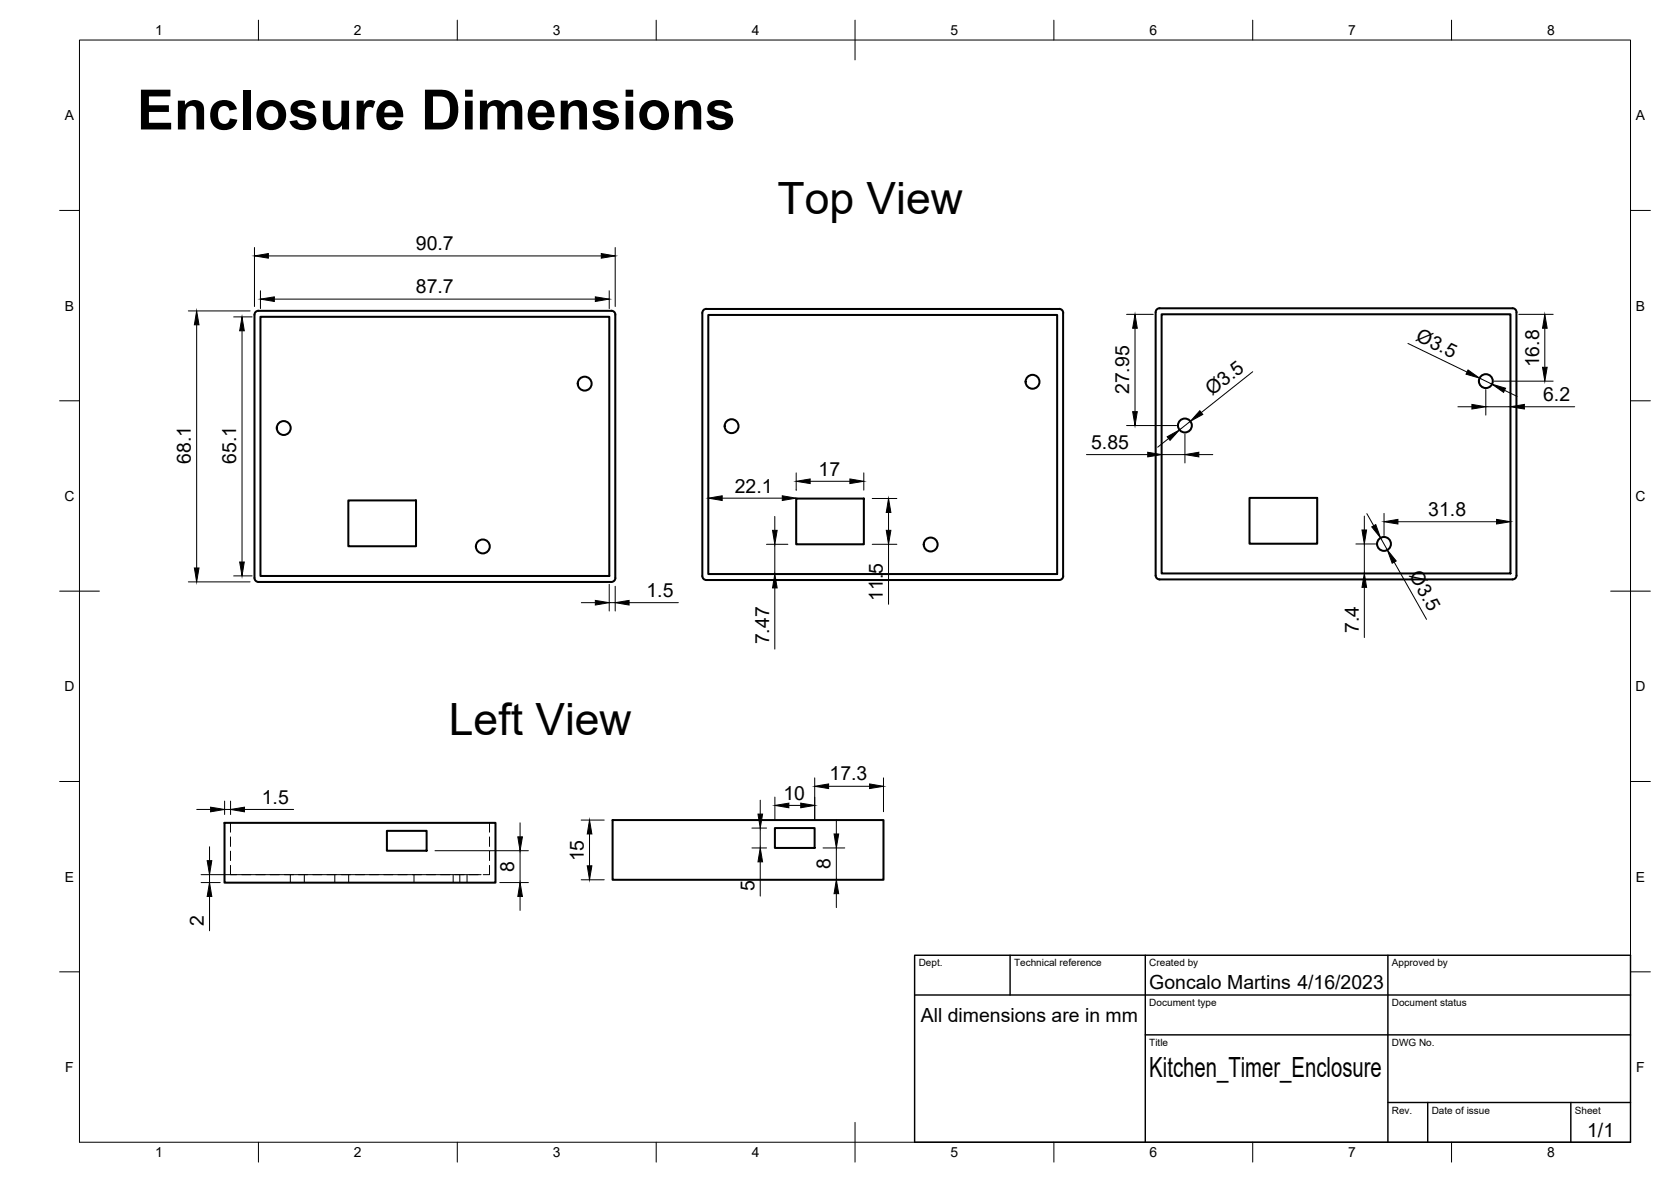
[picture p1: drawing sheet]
<svg xmlns="http://www.w3.org/2000/svg" width="420mm" height="297mm" viewBox="0 0 420 297" stroke-linecap="round" stroke-linejoin="round" font-family="sans-serif">
<!-- layer: Visible -->
<g fill="none" stroke="#000" stroke-width=".51">
<path d="M65 78.1h88.7M65 78.1a1.01 1.01 0 0 0-1 1v66.1a1.01 1.01 0 0 0 1 1h88.7a1.01 1.01 0 0 0 1-1v-66.1a.97 .97 0 0 0-1-1M65.5 79.6h87.7v65.1h-87.7zM176.9 77.9l.7-.3h88.7a.97 .97 0 0 1 1 1v66.2a1.01 1.01 0 0 1-1 1h-88.7a1.01 1.01 0 0 1-1-1v-66.2zM178.1 79.1h87.7v65.2h-87.7zM291.6 77.5h88.7M291.6 77.5a1.01 1.01 0 0 0-1 1v66.1M292.1 79h87.7v65.1h-87.7zM380.3 77.5a1.01 1.01 0 0 1 1 1v66.1M87.6 125.8h17v11.5h-17zM200.2 125.3h17v11.5h-17zM314.2 125.1h17v11.5h-17z"/>
<path d="M290.6 144.6a1.01 1.01 0 0 0 1 1M381.3 144.6a1.01 1.01 0 0 1-1 1h-88.7M56.5 206.8h68.1v15h-68.1zM97.3 208.8h10v5h-10zM154 206.1h68.1v15h-68.1zM194.8 208.1h10v5h-10z"/>
<circle cx="147" cy="96.4" r="1.75"/>
<circle cx="259.6" cy="95.9" r="1.75"/>
<circle cx="373.6" cy="95.8" r="1.75"/>
<circle cx="71.3" cy="107.6" r="1.75"/>
<circle cx="183.9" cy="107.1" r="1.75"/>
<circle cx="297.9" cy="106.9" r="1.75"/>
<circle cx="121.4" cy="137.3" r="1.75"/>
<circle cx="234" cy="136.8" r="1.75"/>
<circle cx="348" cy="136.7" r="1.75"/>
</g>
<!-- layer: Hidden -->
<g fill="none" stroke="#000" stroke-width=".25">
<path d="M58 217.5v2.3h1.5M58 206.8v2.3M58 210.3v2.4M58 213.9v2.4M60.7 219.8h2.4M64.3 219.8h2.4M67.9 219.8h2.4M71.5 219.8h2.4M73 219.8v2M75 219.8h2.4M76.5 219.8v2M78.6 219.8h2.4"/>
<path d="M82.2 219.8h2.4M84.2 219.8v2M85.7 219.8h2.4M87.7 219.8v2M89.3 219.8h2.4M92.9 219.8h2.4M96.5 219.8h2.3M100.1 219.8h2.3M103.6 219.8h2.4M104.1 219.8v2M107.2 219.8h2.4M110.8 219.8h2.4"/>
<path d="M113.9 219.8v2M114.3 219.8h2.4M115.6 219.8v2M117.4 219.8v2M117.9 219.8h2.4M123.1 217.5v2.3h-1.6M123.1 206.8v2.3M123.1 210.3v2.4M123.1 213.9v2.4"/>
</g>
<!-- layer: BORDER -->
<g fill="none" stroke="#000" stroke-width=".25">
<path d="M20 10.1h390v276.9h-390zM65 5.1v5M115 5.1v5M165 5.1v5M215 5.1v10M265 5.1v5M315 5.1v5M365 5.1v5M15 52.9h5M410 52.9h5M15 100.7h5M410 100.7h5"/>
<path d="M15 148.6h10M405 148.6h10M15 196.4h5M410 196.4h5M15 244.2h5M410 244.2h5M65 287v5M115 287v5M165 287v5M215 282.1v9.9M265 287v5M315 287v5"/>
<path d="M365 287v5"/>
</g>
<!-- layer: TITLEBLOCK -->
<path d="M230 240.1h180v46.9h-180zM230 250h180M254 240.1v9.9M288 240.1v46.9M349 240.1v46.9M288 260.1h122M349 277.1h61M359 277.1v9.9M395 277.1v9.9" fill="none" stroke="#000" stroke-width=".36"/>
<!-- layer: FD_Dimensions -->
<g fill="none" stroke="#000" stroke-width=".25">
<path d="M47.3 78.1h15.6M58.8 79.6h4.6M64 62.2v14.8M65.5 73.1v4.4M67.5 64.3h83.7M69 75.2h80.7M153.2 73.1v4.4M154.7 62.2v14.8M283.3 79h6.7M381.9 79h8.6M49.4 81.6v61.1M60.9 83.1v58.1"/>
<path d="M285.4 82.5v20.9M315 93.4l-13 10.3M354 86.3l14.9 7.2M372 95l3.2 1.5M373.6 97.9v6.4M375.7 95.8h14.8M378.3 98.1l3.2 1.5M388.4 82.5v9.8M200.2 118.8v4.4M217.2 118.8v4.4M273.2 114.2h15.4M283.3 106.9h12.5"/>
<path d="M292.1 114.2h5.8M293.8 110.2l-2.7 2.2M297.9 109v7.3M299.3 105.9l-2.7 2.1M301.4 114.2h3.5M366.6 102.2h3.5M373.6 102.2h6.2M383.3 102.2h12.6M181.6 125.2h15.1M192.7 136.8h5.4M194.8 129.8v3.5M194.8 136.8v7.5"/>
<path d="M203.7 121h10M219.3 125.3h6.2M219.3 136.8h6.2M223.4 128.8v4.5M223.4 136.8v15.1M340.9 136.7h5M343 129.7v3.5M343 136.7v7.4M343.7 129.1l1.7 3M347.1 135.2l1.7 3M348 129v5.6M351.5 131.1h24.8"/>
<path d="M47.3 146.2h15.6M58.8 144.7h4.6M146.2 151.5h3.5M153.2 146.8v6.8M153.2 151.5h1.5M154.7 147.3v6.3M158.2 151.5h12.4M194.8 147.8v15.3M343 147.6v12.6M350.6 141.3l8.1 14.3M204.9 195.5v10.5M208.3 197.6h10.4"/>
<path d="M222.1 195.5v8.5M49.5 203.4h3.5M50.6 219.8h70.4M52.7 212.8v3.5M52.7 219.8v2M56.5 201.3v3.4M56.5 203.4h1.5M58 201.3v3.4M61.5 203.4h12.3M109.4 213.8h23.5M130.8 206.8v3.5M130.8 213.8v8"/>
<path d="M146.1 206.1h5.8M148.2 209.6v8M189.1 208.1h3.6M189.1 213.1h3.6M191.2 201.1v3.5M191.2 208.1v5M191.2 216.6v8.6M194.8 200.3v5.7M198.4 202.4h2.9M206.9 213.1h5.5M210.3 206.1v3.5M210.3 213.1v8"/>
<path d="M50.6 221.8h4.8M52.7 225.3v8.6M125.7 221.8h7.2M130.8 225.3v3.5M146.1 221.1h5.8M210.3 224.6v3.5"/>
</g>
<g fill="#000" stroke="#000" stroke-width=".25">
<path d="M64 64.3l3.5-.6v1.2zM65.5 75.2l3.5-.6v1.2zM149.7 74.6l3.5 .6-3.5 .6zM151.2 63.7l3.5 .6-3.5 .6zM49.4 78.1l.6 3.5h-1.1zM60.9 79.6l.5 3.5h-1.1zM285.4 79l.6 3.5h-1.2zM369.1 93l2.9 2-3.4-1zM375.2 96.5l3.4 1.1-.5 1zM387.9 92.3h1.1l-.6 3.5zM388.4 79l.6 3.5h-1.1zM284.8 103.4h1.2l-.6 3.5z"/>
<path d="M288.6 113.7l3.5 .5-3.5 .6zM293.5 109.8l3.1-1.8-2.4 2.7zM297.9 114.2l3.5-.5v1.1zM301.7 103.2l.7 .9-3.1 1.8zM370.1 101.6l3.5 .6-3.5 .6zM379.8 102.2l3.5-.6v1.2zM178.1 125.2l3.5-.6v1.2zM194.2 133.3h1.2l-.6 3.5zM196.7 124.6l3.5 .6-3.5 .6zM200.2 121l3.5-.6v1.1zM213.7 120.4l3.5 .6-3.5 .5zM223.4 125.3l.6 3.5h-1.2z"/>
<path d="M222.8 133.3h1.2l-.6 3.5zM342.5 133.2h1.1l-.6 3.5zM344.9 132.4l1-.6 1.2 3.4zM348 131.1l3.5-.6v1.2zM376.3 130.5l3.5 .6-3.5 .6zM48.9 142.7h1.1l-.6 3.5zM60.3 141.2h1.1l-.5 3.5zM149.7 150.9l3.5 .6-3.5 .5zM154.7 151.5l3.5-.6v1.1zM194.8 144.3l.6 3.5h-1.2zM343 144.1l.6 3.5h-1.1zM348.8 138.2l2.3 2.8-1 .5z"/>
<path d="M204.9 197.6l3.4-.6v1.2zM218.7 197l3.4 .6-3.4 .6zM52.1 216.3h1.2l-.6 3.5zM53 202.8l3.5 .6-3.5 .6zM58 203.4l3.5-.6v1.2zM130.2 210.3h1.2l-.6 3.5zM148.2 206.1l.6 3.5h-1.1zM147.7 217.6h1.1l-.6 3.5zM190.6 204.6h1.1l-.5 3.5zM191.2 213.1l.5 3.5h-1.1zM194.8 202.4l3.6-.6v1.2zM201.3 201.8l3.6 .6-3.6 .6z"/>
<path d="M209.7 209.6h1.2l-.6 3.5zM52.7 221.8l.6 3.5h-1.2zM130.8 221.8l.6 3.5h-1.2zM210.3 221.1l.6 3.5h-1.2z"/>
</g>
<text font-size="14" x="34.4" y="32.5">Enclosure Dimensions</text>
<g font-size="11.2">
<text x="195.5" y="53.9">Top View</text>
<text x="112.9" y="184.8">Left View</text>
</g>
<text font-size="7" x="289" y="270.6">Kitchen_Timer_Enclosure</text>
<g font-size="4.9">
<text x="104.6" y="62.9">90.7</text>
<text x="104.6" y="73.7">87.7</text>
<text x="355.8" y="85.4" transform="rotate(26 355.8 85.4)">Ø3.5</text>
<text x="387" y="92.3" transform="rotate(-90 387 92.3)">16.8</text>
<text x="283.9" y="99.1" transform="rotate(-90 283.9 99.1)">27.95</text>
<text x="304.8" y="99.6" transform="rotate(-38 304.8 99.6)">Ø3.5</text>
<text x="388" y="100.8">6.2</text>
<text x="274.4" y="112.8">5.85</text>
<text x="48" y="116.6" transform="rotate(-90 48 116.6)">68.1</text>
<text x="59.4" y="116.6" transform="rotate(-90 59.4 116.6)">65.1</text>
<text x="205.8" y="119.6">17</text>
<text x="184.8" y="123.8">22.1</text>
<text x="359.1" y="129.7">31.8</text>
<text x="162.6" y="150">1.5</text>
<text x="354.2" y="144.6" transform="rotate(60 354.2 144.6)">Ø3.5</text>
<text x="222" y="151" transform="rotate(-90 222 151)">11.5</text>
<text x="193.4" y="161.9" transform="rotate(-90 193.4 161.9)">7.47</text>
<text x="341.7" y="159.1" transform="rotate(-90 341.7 159.1)">7.4</text>
<text x="208.6" y="196.1">17.3</text>
<text x="65.8" y="202">1.5</text>
<text x="197" y="200.9">10</text>
<text x="129.3" y="219.1" transform="rotate(-90 129.3 219.1)">8</text>
<text x="146.8" y="216.5" transform="rotate(-90 146.8 216.5)">15</text>
<text x="208.8" y="218.4" transform="rotate(-90 208.8 218.4)">8</text>
<text x="189.7" y="224" transform="rotate(-90 189.7 224)">5</text>
<text x="51.3" y="232.6" transform="rotate(-90 51.3 232.6)">2</text>
<text x="289" y="248.5">Goncalo Martins 4/16/2023</text>
<text x="231.5" y="256.8">All dimensions are in mm</text>
<text x="399.1" y="285.7">1/1</text>
</g>
<g font-size="3.5">
<text x="39" y="8.8">1</text>
<text x="89" y="8.8">2</text>
<text x="139" y="8.8">3</text>
<text x="189" y="8.8">4</text>
<text x="239" y="8.8">5</text>
<text x="289" y="8.8">6</text>
<text x="339" y="8.8">7</text>
<text x="389" y="8.8">8</text>
<text x="16.3" y="30.2">A</text>
<text x="411.3" y="30.2">A</text>
<text x="16.3" y="78">B</text>
<text x="411.3" y="78">B</text>
<text x="16.2" y="125.9">C</text>
<text x="411.2" y="125.9">C</text>
<text x="16.2" y="173.7">D</text>
<text x="411.2" y="173.7">D</text>
<text x="16.3" y="221.6">E</text>
<text x="411.3" y="221.6">E</text>
<text x="16.4" y="269.4">F</text>
<text x="411.4" y="269.4">F</text>
<text x="39" y="290.8">1</text>
<text x="89" y="290.8">2</text>
<text x="139" y="290.8">3</text>
<text x="189" y="290.8">4</text>
<text x="239" y="290.8">5</text>
<text x="289" y="290.8">6</text>
<text x="339" y="290.8">7</text>
<text x="389" y="290.8">8</text>
</g>
<g font-size="2.5">
<text x="231" y="242.9">Dept.</text>
<text x="255" y="242.9">Technical reference</text>
<text x="289" y="242.9">Created by</text>
<text x="350" y="242.9">Approved by</text>
<text x="289" y="252.8">Document type</text>
<text x="350" y="252.8">Document status</text>
<text x="289" y="262.9">Title</text>
<text x="350" y="262.9">DWG No.</text>
<text x="350" y="279.9">Rev.</text>
<text x="360" y="279.9">Date of issue</text>
<text x="396" y="279.9">Sheet</text>
</g>
</svg>
